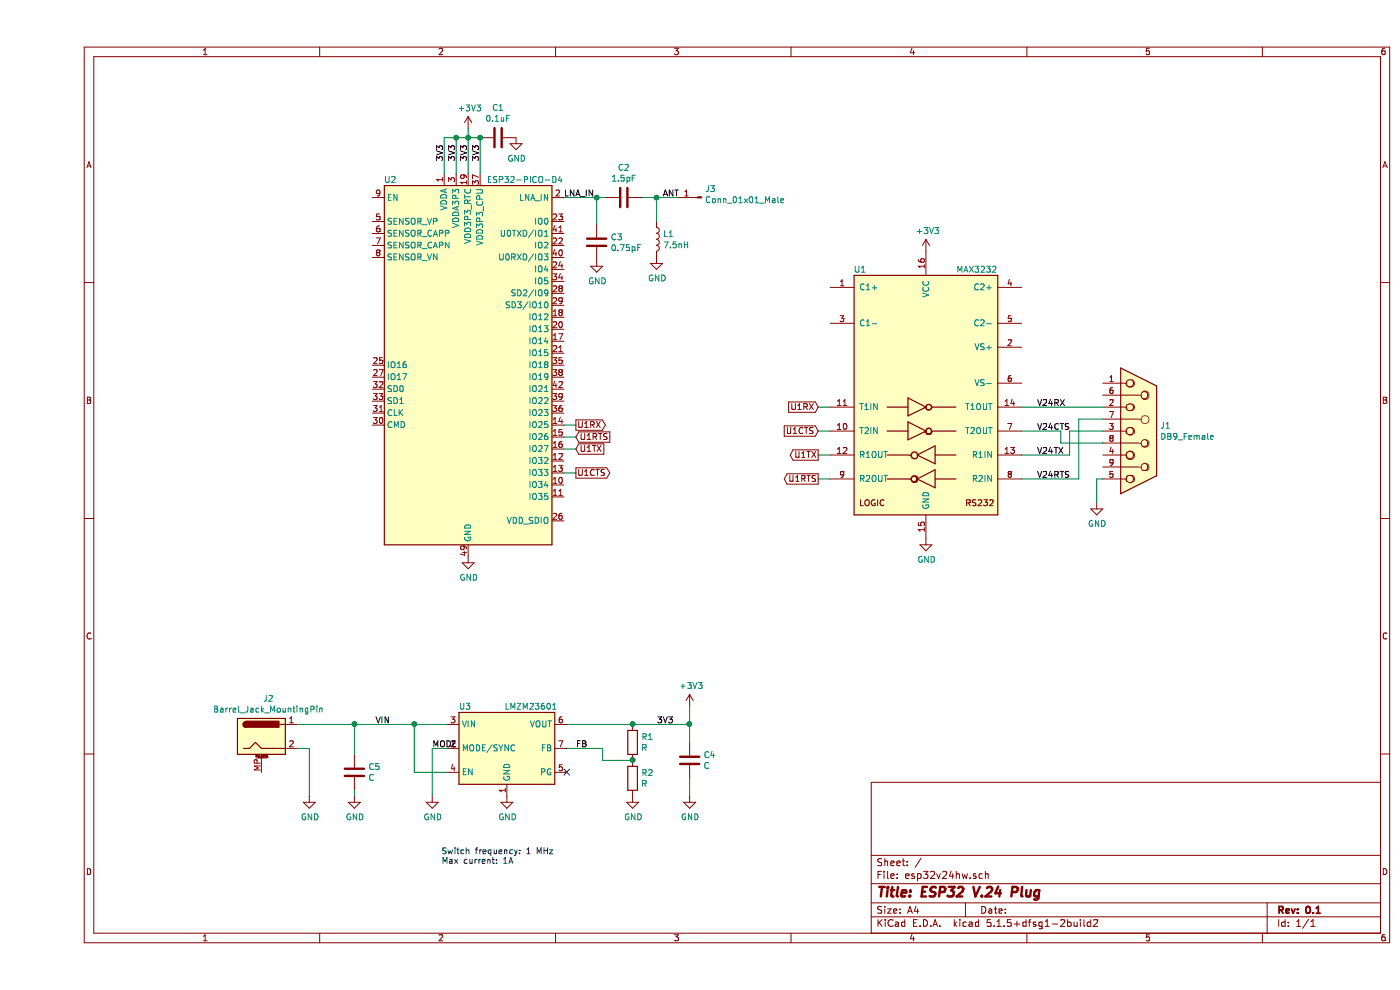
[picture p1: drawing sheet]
EESchema Schematic File Version 4
EELAYER 30 0
EELAYER END
$Descr A4 11693 8268
encoding utf-8
Sheet 1 1
Title "ESP32 V.24 Plug"
Date ""
Rev "0.1"
Comp ""
Comment1 ""
Comment2 ""
Comment3 ""
Comment4 ""
$EndDescr
$Comp
L RF_Module:ESP32-PICO-D4 U2
U 1 1
P 3600 3050
F 0 "U2" H 2950 4600 50  0000 C CNN
F 1 "ESP32-PICO-D4" H 4075 4600 50  0000 C CNN
F 2 "Package_DFN_QFN:QFN-48-1EP_7x7mm_P0.5mm_EP5.3x5.3mm" H 3600 1350 50  0001 C CNN
F 3 "https://www.espressif.com/sites/default/files/documentation/esp32-pico-d4_datasheet_en.pdf" H 3850 2050 50  0001 C CNN
	1    3600 3050
	1    0    0    -1  
$EndComp
$Comp
L Interface_UART:MAX3232 U1
U 1 1
P 7425 3300
F 0 "U1" H 6875 4350 50  0000 C CNN
F 1 "MAX3232" H 7850 4350 50  0000 C CNN
F 2 "Package_DFN_QFN:TQFN-16-1EP_5x5mm_P0.8mm_EP3.1x3.1mm" H 7475 2250 50  0001 L CNN
F 3 "https://datasheets.maximintegrated.com/en/ds/MAX3222-MAX3241.pdf" H 7425 3400 50  0001 C CNN
	1    7425 3300
	1    0    0    -1  
$EndComp
$Comp
L Connector:DB9_Female J1
U 1 1
P 9200 3600
F 0 "J1" H 9380 3646 50  0000 L CNN
F 1 "DB9_Female" H 9380 3555 50  0000 L CNN
F 2 "Connector_Dsub:DSUB-9_Female_EdgeMount_P2.77mm" H 9200 3600 50  0001 C CNN
F 3 " ~" H 9200 3600 50  0001 C CNN
	1    9200 3600
	1    0    0    -1  
$EndComp
$Comp
L power:GND #PWR0101
U 1 1
P 3600 4650
F 0 "#PWR0101" H 3600 4400 50  0001 C CNN
F 1 "GND" H 3605 4477 50  0000 C CNN
F 2 "" H 3600 4650 50  0001 C CNN
F 3 "" H 3600 4650 50  0001 C CNN
	1    3600 4650
	1    0    0    -1  
$EndComp
$Comp
L power:+3V3 #PWR0102
U 1 1
P 3600 1075
F 0 "#PWR0102" H 3600 925 50  0001 C CNN
F 1 "+3V3" H 3615 1248 50  0000 C CNN
F 2 "" H 3600 1075 50  0001 C CNN
F 3 "" H 3600 1075 50  0001 C CNN
	1    3600 1075
	1    0    0    -1  
$EndComp
Wire Wire Line
	3600 1075 3600 1150
Wire Wire Line
	3400 1450 3400 1150
Wire Wire Line
	3400 1150 3500 1150
Connection ~ 3600 1150
Wire Wire Line
	3600 1150 3600 1450
Wire Wire Line
	3500 1450 3500 1150
Connection ~ 3500 1150
Wire Wire Line
	3500 1150 3600 1150
Wire Wire Line
	3700 1450 3700 1150
Wire Wire Line
	3700 1150 3600 1150
$Comp
L Device:C C1
U 1 1
P 3850 1150
F 0 "C1" V 3598 1150 50  0000 C CNN
F 1 "0.1uF" V 3689 1150 50  0000 C CNN
F 2 "Capacitor_SMD:C_0402_1005Metric" H 3888 1000 50  0001 C CNN
F 3 "~" H 3850 1150 50  0001 C CNN
	1    3850 1150
	0    1    1    0   
$EndComp
Connection ~ 3700 1150
$Comp
L power:GND #PWR0103
U 1 1
P 4000 1150
F 0 "#PWR0103" H 4000 900 50  0001 C CNN
F 1 "GND" H 4005 977 50  0000 C CNN
F 2 "" H 4000 1150 50  0001 C CNN
F 3 "" H 4000 1150 50  0001 C CNN
	1    4000 1150
	1    0    0    -1  
$EndComp
$Comp
L power:GND #PWR0104
U 1 1
P 4675 2175
F 0 "#PWR0104" H 4675 1925 50  0001 C CNN
F 1 "GND" H 4680 2002 50  0000 C CNN
F 2 "" H 4675 2175 50  0001 C CNN
F 3 "" H 4675 2175 50  0001 C CNN
	1    4675 2175
	1    0    0    -1  
$EndComp
Wire Wire Line
	4675 1650 4750 1650
Connection ~ 4675 1650
Wire Wire Line
	4675 1875 4675 1650
$Comp
L Device:C C3
U 1 1
P 4675 2025
F 0 "C3" H 4790 2071 50  0000 L CNN
F 1 "0.75pF" H 4790 1980 50  0000 L CNN
F 2 "Capacitor_SMD:C_0402_1005Metric" H 4713 1875 50  0001 C CNN
F 3 "~" H 4675 2025 50  0001 C CNN
	1    4675 2025
	1    0    0    -1  
$EndComp
$Comp
L power:GND #PWR0105
U 1 1
P 5175 2150
F 0 "#PWR0105" H 5175 1900 50  0001 C CNN
F 1 "GND" H 5180 1977 50  0000 C CNN
F 2 "" H 5175 2150 50  0001 C CNN
F 3 "" H 5175 2150 50  0001 C CNN
	1    5175 2150
	1    0    0    -1  
$EndComp
Wire Wire Line
	5175 1650 5350 1650
Connection ~ 5175 1650
Wire Wire Line
	5175 1850 5175 1650
$Comp
L Device:L L1
U 1 1
P 5175 2000
F 0 "L1" H 5228 2046 50  0000 L CNN
F 1 "7.5nH" H 5228 1955 50  0000 L CNN
F 2 "Inductor_SMD:L_0402_1005Metric" H 5175 2000 50  0001 C CNN
F 3 "~" H 5175 2000 50  0001 C CNN
	1    5175 2000
	1    0    0    -1  
$EndComp
Wire Wire Line
	5050 1650 5175 1650
Wire Wire Line
	4400 1650 4675 1650
$Comp
L Device:C C2
U 1 1
P 4900 1650
F 0 "C2" V 4648 1650 50  0000 C CNN
F 1 "1.5pF" V 4739 1650 50  0000 C CNN
F 2 "Capacitor_SMD:C_0402_1005Metric" H 4938 1500 50  0001 C CNN
F 3 "~" H 4900 1650 50  0001 C CNN
	1    4900 1650
	0    1    1    0   
$EndComp
$Comp
L Connector:Conn_01x01_Male J3
U 1 1
P 5550 1650
F 0 "J3" H 5522 1582 50  0000 R CNN
F 1 "Conn_01x01_Male" H 5522 1673 50  0000 R CNN
F 2 "Connector_PinHeader_2.54mm:PinHeader_1x01_P2.54mm_Vertical" H 5550 1650 50  0001 C CNN
F 3 "~" H 5550 1650 50  0001 C CNN
	1    5550 1650
	-1   0    0    1   
$EndComp
Wire Wire Line
	4500 3950 4400 3950
Wire Wire Line
	4400 3550 4500 3550
Wire Wire Line
	4400 3650 4500 3650
Wire Wire Line
	4400 3750 4500 3750
Text GLabel 6525 3800 0    50   Output ~ 0
U1TX
Text GLabel 6525 4000 0    50   Output ~ 0
U1RTS
Text GLabel 6525 3600 0    50   Input ~ 0
U1CTS
Text GLabel 6525 3400 0    50   Input ~ 0
U1RX
Wire Wire Line
	6525 3400 6625 3400
Wire Wire Line
	6525 3600 6625 3600
Wire Wire Line
	6525 3800 6625 3800
Wire Wire Line
	6525 4000 6625 4000
Wire Wire Line
	8225 3400 8900 3400
Wire Wire Line
	8225 3800 8625 3800
Wire Wire Line
	8625 3800 8625 3600
Wire Wire Line
	8625 3600 8900 3600
Text GLabel 4500 3950 2    50   Output ~ 0
U1CTS
Text GLabel 4500 3750 2    50   Input ~ 0
U1TX
Text GLabel 4500 3650 2    50   Input ~ 0
U1RTS
Text GLabel 4500 3550 2    50   Output ~ 0
U1RX
Wire Wire Line
	8900 3500 8700 3500
Wire Wire Line
	8700 3500 8700 4000
Wire Wire Line
	8700 4000 8225 4000
Wire Wire Line
	8900 3700 8550 3700
Wire Wire Line
	8550 3700 8550 3600
Wire Wire Line
	8550 3600 8225 3600
$Comp
L power:GND #PWR0107
U 1 1
P 8850 4200
F 0 "#PWR0107" H 8850 3950 50  0001 C CNN
F 1 "GND" H 8855 4027 50  0000 C CNN
F 2 "" H 8850 4200 50  0001 C CNN
F 3 "" H 8850 4200 50  0001 C CNN
	1    8850 4200
	1    0    0    -1  
$EndComp
Wire Wire Line
	8850 4200 8850 4000
Wire Wire Line
	8850 4000 8900 4000
$Comp
L power:GND #PWR0108
U 1 1
P 7425 4500
F 0 "#PWR0108" H 7425 4250 50  0001 C CNN
F 1 "GND" H 7430 4327 50  0000 C CNN
F 2 "" H 7425 4500 50  0001 C CNN
F 3 "" H 7425 4500 50  0001 C CNN
	1    7425 4500
	1    0    0    -1  
$EndComp
$Comp
L power:+3V3 #PWR0109
U 1 1
P 7425 2100
F 0 "#PWR0109" H 7425 1950 50  0001 C CNN
F 1 "+3V3" H 7440 2273 50  0000 C CNN
F 2 "" H 7425 2100 50  0001 C CNN
F 3 "" H 7425 2100 50  0001 C CNN
	1    7425 2100
	1    0    0    -1  
$EndComp
Text Label 8350 3400 0    50   ~ 0
V24RX
Text Label 8350 3600 0    50   ~ 0
V24CTS
Text Label 8350 3800 0    50   ~ 0
V24TX
Text Label 8350 4000 0    50   ~ 0
V24RTS
$Comp
L Regulator_Switching:LMZM23601 U3
U 1 1
P 3925 6250
F 0 "U3" H 3575 6600 50  0000 C CNN
F 1 "LMZM23601" H 4125 6600 50  0000 C CNN
F 2 "Package_LGA:Texas_SIL0010A_MicroSiP-10-1EP_3.8x3mm_P0.6mm_EP0.7x2.9mm_ThermalVias" H 3925 5400 50  0001 C CNN
F 3 "http://www.ti.com/lit/ds/symlink/lmzm23601.pdf" H 3925 5500 50  0001 C CNN
	1    3925 6250
	1    0    0    -1  
$EndComp
Wire Wire Line
	2175 6050 2650 6050
Wire Wire Line
	3425 6450 3150 6450
Wire Wire Line
	3150 6450 3150 6050
Connection ~ 3150 6050
Wire Wire Line
	3150 6050 3425 6050
$Comp
L power:GND #PWR0106
U 1 1
P 3300 6650
F 0 "#PWR0106" H 3300 6400 50  0001 C CNN
F 1 "GND" H 3305 6477 50  0000 C CNN
F 2 "" H 3300 6650 50  0001 C CNN
F 3 "" H 3300 6650 50  0001 C CNN
	1    3300 6650
	1    0    0    -1  
$EndComp
Wire Wire Line
	3300 6250 3425 6250
$Comp
L Device:C C5
U 1 1
P 2650 6450
F 0 "C5" H 2765 6496 50  0000 L CNN
F 1 "C" H 2765 6405 50  0000 L CNN
F 2 "Capacitor_SMD:C_0402_1005Metric" H 2688 6300 50  0001 C CNN
F 3 "~" H 2650 6450 50  0001 C CNN
	1    2650 6450
	1    0    0    -1  
$EndComp
Wire Wire Line
	2650 6300 2650 6050
Connection ~ 2650 6050
Wire Wire Line
	2650 6050 3150 6050
$Comp
L power:GND #PWR0110
U 1 1
P 2650 6650
F 0 "#PWR0110" H 2650 6400 50  0001 C CNN
F 1 "GND" H 2655 6477 50  0000 C CNN
F 2 "" H 2650 6650 50  0001 C CNN
F 3 "" H 2650 6650 50  0001 C CNN
	1    2650 6650
	1    0    0    -1  
$EndComp
$Comp
L Device:R R1
U 1 1
P 4975 6200
F 0 "R1" H 5045 6246 50  0000 L CNN
F 1 "R" H 5045 6155 50  0000 L CNN
F 2 "Resistor_SMD:R_0402_1005Metric" V 4905 6200 50  0001 C CNN
F 3 "~" H 4975 6200 50  0001 C CNN
	1    4975 6200
	1    0    0    -1  
$EndComp
$Comp
L Device:R R2
U 1 1
P 4975 6500
F 0 "R2" H 5045 6546 50  0000 L CNN
F 1 "R" H 5045 6455 50  0000 L CNN
F 2 "Resistor_SMD:R_0402_1005Metric" V 4905 6500 50  0001 C CNN
F 3 "~" H 4975 6500 50  0001 C CNN
	1    4975 6500
	1    0    0    -1  
$EndComp
$Comp
L Device:C C4
U 1 1
P 5450 6350
F 0 "C4" H 5565 6396 50  0000 L CNN
F 1 "C" H 5565 6305 50  0000 L CNN
F 2 "Capacitor_SMD:C_0402_1005Metric" H 5488 6200 50  0001 C CNN
F 3 "~" H 5450 6350 50  0001 C CNN
	1    5450 6350
	1    0    0    -1  
$EndComp
$Comp
L power:+3V3 #PWR0111
U 1 1
P 5450 5900
F 0 "#PWR0111" H 5450 5750 50  0001 C CNN
F 1 "+3V3" H 5465 6073 50  0000 C CNN
F 2 "" H 5450 5900 50  0001 C CNN
F 3 "" H 5450 5900 50  0001 C CNN
	1    5450 5900
	1    0    0    -1  
$EndComp
$Comp
L power:GND #PWR0112
U 1 1
P 5450 6650
F 0 "#PWR0112" H 5450 6400 50  0001 C CNN
F 1 "GND" H 5455 6477 50  0000 C CNN
F 2 "" H 5450 6650 50  0001 C CNN
F 3 "" H 5450 6650 50  0001 C CNN
	1    5450 6650
	1    0    0    -1  
$EndComp
$Comp
L power:GND #PWR0113
U 1 1
P 4975 6650
F 0 "#PWR0113" H 4975 6400 50  0001 C CNN
F 1 "GND" H 4980 6477 50  0000 C CNN
F 2 "" H 4975 6650 50  0001 C CNN
F 3 "" H 4975 6650 50  0001 C CNN
	1    4975 6650
	1    0    0    -1  
$EndComp
Wire Wire Line
	4425 6050 4975 6050
Wire Wire Line
	5450 6050 5450 6200
Connection ~ 4975 6050
Wire Wire Line
	4975 6050 5450 6050
Wire Wire Line
	5450 6050 5450 5900
Connection ~ 5450 6050
Wire Wire Line
	4425 6250 4725 6250
Wire Wire Line
	4725 6250 4725 6350
Wire Wire Line
	4725 6350 4975 6350
Connection ~ 4975 6350
$Comp
L power:GND #PWR0114
U 1 1
P 3925 6650
F 0 "#PWR0114" H 3925 6400 50  0001 C CNN
F 1 "GND" H 3930 6477 50  0000 C CNN
F 2 "" H 3925 6650 50  0001 C CNN
F 3 "" H 3925 6650 50  0001 C CNN
	1    3925 6650
	1    0    0    -1  
$EndComp
Wire Wire Line
	5450 6500 5450 6650
Wire Wire Line
	3300 6650 3300 6250
Wire Wire Line
	2650 6600 2650 6650
$Comp
L power:GND #PWR0115
U 1 1
P 2275 6650
F 0 "#PWR0115" H 2275 6400 50  0001 C CNN
F 1 "GND" H 2280 6477 50  0000 C CNN
F 2 "" H 2275 6650 50  0001 C CNN
F 3 "" H 2275 6650 50  0001 C CNN
	1    2275 6650
	1    0    0    -1  
$EndComp
Wire Wire Line
	2275 6650 2275 6250
Wire Wire Line
	2275 6250 2175 6250
Text Notes 3375 7225 0    50   ~ 0
Switch frequency: 1 MHz\nMax current: 1A
$Comp
L Connector:Barrel_Jack_MountingPin J2
U 1 1
P 1875 6150
F 0 "J2" H 1932 6467 50  0000 C CNN
F 1 "Barrel_Jack_MountingPin" H 1932 6376 50  0000 C CNN
F 2 "Connector_BarrelJack:BarrelJack_CUI_PJ-102AH_Horizontal" H 1925 6110 50  0001 C CNN
F 3 "~" H 1925 6110 50  0001 C CNN
	1    1875 6150
	1    0    0    -1  
$EndComp
Text Label 4400 1650 0    50   ~ 0
LNA_IN
Text Label 5225 1650 0    50   ~ 0
ANT
Text Label 3400 1350 1    50   ~ 0
3V3
Text Label 3500 1350 1    50   ~ 0
3V3
Text Label 3600 1350 1    50   ~ 0
3V3
Text Label 3700 1350 1    50   ~ 0
3V3
Text Label 2825 6050 0    50   ~ 0
VIN
Text Label 3300 6250 0    50   ~ 0
MODE
Text Label 4500 6250 0    50   ~ 0
FB
Text Label 5175 6050 0    50   ~ 0
3V3
NoConn ~ 4425 6450
$EndSCHEMATC
